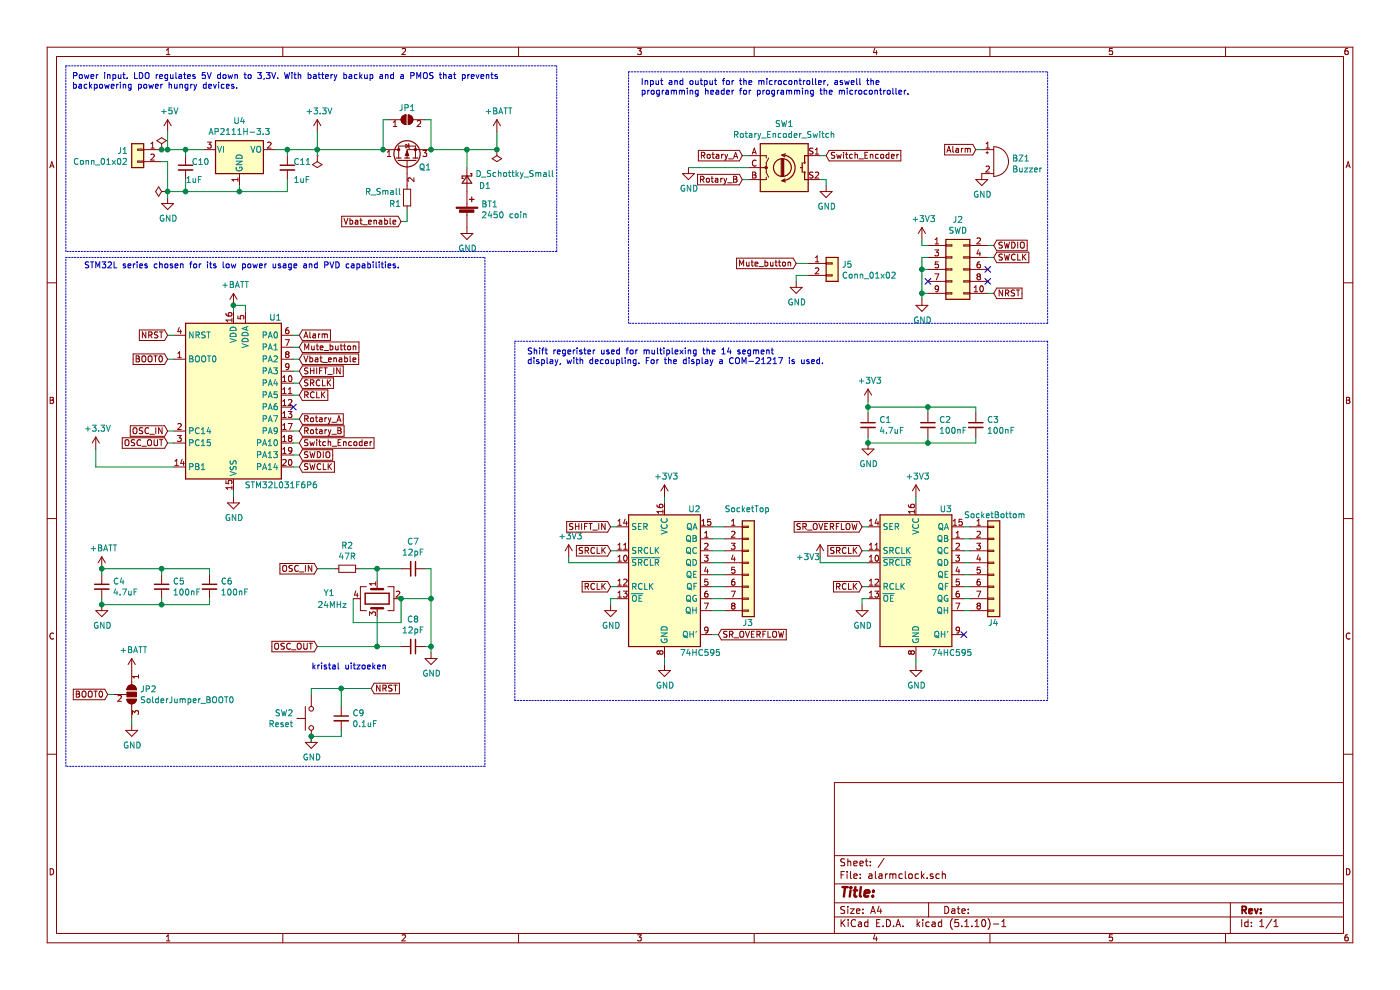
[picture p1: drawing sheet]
EESchema Schematic File Version 4
EELAYER 30 0
EELAYER END
$Descr A4 11693 8268
encoding utf-8
Sheet 1 1
Title ""
Date ""
Rev ""
Comp ""
Comment1 ""
Comment2 ""
Comment3 ""
Comment4 ""
$EndDescr
Text Notes 5350 800  0    50   ~ 0
Input and output for the microcontroller, aswell the \nprogramming header for programming the microcontroller.\n
Wire Notes Line
	5250 2700 5250 600 
Wire Notes Line
	8750 2700 5250 2700
Wire Notes Line
	8750 600  8750 2700
Wire Notes Line
	5250 600  8750 600 
Wire Notes Line
	550  2150 4050 2150
Wire Notes Line
	550  6400 550  2150
Wire Notes Line
	4050 6400 550  6400
Wire Notes Line
	4050 2150 4050 6400
Connection ~ 850  4750
$Comp
L power:+BATT #PWR0105
U 1 1
P 1100 5600
F 0 "#PWR0105" H 1100 5450 50  0001 C CNN
F 1 "+BATT" H 1115 5773 50  0000 C CNN
F 2 "" H 1100 5600 50  0001 C CNN
F 3 "" H 1100 5600 50  0001 C CNN
	1    1100 5600
	1    0    0    -1  
$EndComp
$Comp
L power:+BATT #PWR0104
U 1 1
P 850 4750
F 0 "#PWR0104" H 850 4600 50  0001 C CNN
F 1 "+BATT" H 865 4923 50  0000 C CNN
F 2 "" H 850 4750 50  0001 C CNN
F 3 "" H 850 4750 50  0001 C CNN
	1    850  4750
	1    0    0    -1  
$EndComp
Wire Wire Line
	1100 6000 1100 6050
$Comp
L power:GND #PWR027
U 1 1
P 1100 6050
F 0 "#PWR027" H 1100 5800 50  0001 C CNN
F 1 "GND" H 1105 5877 50  0000 C CNN
F 2 "" H 1100 6050 50  0001 C CNN
F 3 "" H 1100 6050 50  0001 C CNN
	1    1100 6050
	1    0    0    -1  
$EndComp
Wire Wire Line
	900  5800 950  5800
Text GLabel 900  5800 0    50   Input ~ 0
BOOT0
$Comp
L Jumper:SolderJumper_3_Open JP2
U 1 1
P 1100 5800
F 0 "JP2" V 1054 5868 50  0000 L CNN
F 1 "SolderJumper_BOOT0" V 1145 5868 50  0000 L CNN
F 2 "" H 1100 5800 50  0001 C CNN
F 3 "~" H 1100 5800 50  0001 C CNN
	1    1100 5800
	0    1    1    0   
$EndComp
Wire Wire Line
	2650 4750 2800 4750
Text GLabel 2650 5400 0    50   Input ~ 0
OSC_OUT
Text GLabel 2650 4750 0    50   Input ~ 0
OSC_IN
Text Notes 2600 5600 0    50   ~ 0
kristal uitzoeken\n
Wire Wire Line
	2850 6100 2850 6150
Text GLabel 3100 5750 2    50   Input ~ 0
NRST
$Comp
L Device:R_Small R2
U 1 1
P 2900 4750
F 0 "R2" V 2704 4750 50  0000 C CNN
F 1 "47R" V 2795 4750 50  0000 C CNN
F 2 "Resistor_SMD:R_1206_3216Metric" H 2900 4750 50  0001 C CNN
F 3 "~" H 2900 4750 50  0001 C CNN
	1    2900 4750
	0    1    1    0   
$EndComp
$Comp
L Device:C_Small C7
U 1 1
P 3450 4750
F 0 "C7" V 3221 4750 50  0000 C CNN
F 1 "12pF" V 3312 4750 50  0000 C CNN
F 2 "Capacitor_SMD:C_1206_3216Metric" H 3450 4750 50  0001 C CNN
F 3 "~" H 3450 4750 50  0001 C CNN
	1    3450 4750
	0    1    1    0   
$EndComp
$Comp
L Device:Crystal_GND24 Y1
U 1 1
P 3150 5000
F 0 "Y1" V 3100 4550 50  0000 L CNN
F 1 "24MHz" V 3200 4500 50  0000 L CNN
F 2 "" H 3150 5000 50  0001 C CNN
F 3 "~" H 3150 5000 50  0001 C CNN
	1    3150 5000
	0    1    1    0   
$EndComp
$Comp
L Device:C_Small C8
U 1 1
P 3450 5400
F 0 "C8" V 3221 5400 50  0000 C CNN
F 1 "12pF" V 3312 5400 50  0000 C CNN
F 2 "Capacitor_SMD:C_1206_3216Metric" H 3450 5400 50  0001 C CNN
F 3 "~" H 3450 5400 50  0001 C CNN
	1    3450 5400
	0    1    1    0   
$EndComp
Wire Wire Line
	3000 4750 3150 4750
Wire Wire Line
	3150 4850 3150 4750
Connection ~ 3150 4750
Wire Wire Line
	3150 4750 3350 4750
Wire Wire Line
	3350 5400 3150 5400
Wire Wire Line
	3150 5150 3150 5400
Connection ~ 3150 5400
Wire Wire Line
	3150 5400 2650 5400
Wire Wire Line
	3550 4750 3600 4750
Wire Wire Line
	3600 5400 3550 5400
$Comp
L power:GND #PWR026
U 1 1
P 3600 5450
F 0 "#PWR026" H 3600 5200 50  0001 C CNN
F 1 "GND" H 3605 5277 50  0000 C CNN
F 2 "" H 3600 5450 50  0001 C CNN
F 3 "" H 3600 5450 50  0001 C CNN
	1    3600 5450
	1    0    0    -1  
$EndComp
Wire Wire Line
	3600 5450 3600 5400
Connection ~ 3600 5400
Wire Wire Line
	3600 4750 3600 5000
Wire Wire Line
	2950 5000 2950 5200
Wire Wire Line
	2950 5200 3350 5200
Wire Wire Line
	3350 5200 3350 5000
Wire Wire Line
	3350 5000 3600 5000
Connection ~ 3350 5000
Connection ~ 3600 5000
Wire Wire Line
	3600 5000 3600 5400
$Comp
L Device:C_Small C5
U 1 1
P 1350 4900
F 0 "C5" H 1442 4946 50  0000 L CNN
F 1 "100nF" H 1442 4855 50  0000 L CNN
F 2 "Capacitor_SMD:C_1206_3216Metric" H 1350 4900 50  0001 C CNN
F 3 "~" H 1350 4900 50  0001 C CNN
	1    1350 4900
	1    0    0    -1  
$EndComp
$Comp
L Device:C_Small C6
U 1 1
P 1750 4900
F 0 "C6" H 1842 4946 50  0000 L CNN
F 1 "100nF" H 1842 4855 50  0000 L CNN
F 2 "Capacitor_SMD:C_1206_3216Metric" H 1750 4900 50  0001 C CNN
F 3 "~" H 1750 4900 50  0001 C CNN
	1    1750 4900
	1    0    0    -1  
$EndComp
Wire Wire Line
	1750 4800 1750 4750
Wire Wire Line
	1350 4800 1350 4750
Connection ~ 1350 4750
Wire Wire Line
	1750 5000 1750 5050
Wire Wire Line
	1350 5000 1350 5050
Connection ~ 1350 5050
Wire Wire Line
	1350 5050 1750 5050
Wire Wire Line
	1350 4750 1750 4750
Wire Wire Line
	850  5000 850  5050
Wire Wire Line
	850  5050 1350 5050
Wire Wire Line
	850  4800 850  4750
Wire Wire Line
	850  4750 1350 4750
$Comp
L Device:C_Small C4
U 1 1
P 850 4900
F 0 "C4" H 942 4946 50  0000 L CNN
F 1 "4.7uF" H 942 4855 50  0000 L CNN
F 2 "Capacitor_SMD:C_1206_3216Metric" H 850 4900 50  0001 C CNN
F 3 "~" H 850 4900 50  0001 C CNN
	1    850  4900
	1    0    0    -1  
$EndComp
Wire Wire Line
	2850 5900 2850 5750
$Comp
L Device:C_Small C9
U 1 1
P 2850 6000
F 0 "C9" H 2942 6046 50  0000 L CNN
F 1 "0.1uF" H 2942 5955 50  0000 L CNN
F 2 "Capacitor_SMD:C_1206_3216Metric" H 2850 6000 50  0001 C CNN
F 3 "~" H 2850 6000 50  0001 C CNN
	1    2850 6000
	1    0    0    -1  
$EndComp
Wire Wire Line
	2600 5750 2600 5800
$Comp
L Switch:SW_Push SW2
U 1 1
P 2600 6000
F 0 "SW2" V 2554 6148 50  0000 L CNN
F 1 "Reset" V 2645 6148 50  0000 L CNN
F 2 "Connector_PinHeader_2.54mm:PinHeader_1x02_P2.54mm_Vertical" H 2600 6200 50  0001 C CNN
F 3 "~" H 2600 6200 50  0001 C CNN
	1    2600 6000
	0    -1   1    0   
$EndComp
Wire Wire Line
	2600 5750 2850 5750
Connection ~ 2850 5750
Wire Wire Line
	2850 5750 3100 5750
Connection ~ 850  5050
$Comp
L power:GND #PWR020
U 1 1
P 850 5050
F 0 "#PWR020" H 850 4800 50  0001 C CNN
F 1 "GND" H 855 4877 50  0000 C CNN
F 2 "" H 850 5050 50  0001 C CNN
F 3 "" H 850 5050 50  0001 C CNN
	1    850  5050
	1    0    0    -1  
$EndComp
Connection ~ 2600 6150
Wire Wire Line
	2850 6150 2600 6150
$Comp
L power:GND #PWR028
U 1 1
P 2600 6150
F 0 "#PWR028" H 2600 5900 50  0001 C CNN
F 1 "GND" H 2605 5977 50  0000 C CNN
F 2 "" H 2600 6150 50  0001 C CNN
F 3 "" H 2600 6150 50  0001 C CNN
	1    2600 6150
	1    0    0    -1  
$EndComp
Wire Wire Line
	2600 6200 2600 6150
Text Notes 700  2250 0    50   ~ 0
STM32L series chosen for its low power usage and PVD capabilities.\n
Wire Notes Line
	4300 2850 8750 2850
Wire Notes Line
	4300 5850 4300 2850
Wire Notes Line
	8750 5850 4300 5850
Wire Notes Line
	8750 2850 8750 5850
Text Notes 4400 3050 0    50   ~ 0
Shift regerister used for multiplexing the 14 segment\ndisplay, with decoupling. For the display a COM-21217 is used.
Text Notes 600  750  0    50   ~ 0
Power input. LDO regulates 5V down to 3,3V. With battery backup and a PMOS that prevents \nbackpowering power hungry devices.\n
Wire Notes Line
	550  2100 550  550 
Wire Notes Line
	4650 2100 550  2100
Wire Notes Line
	4650 550  4650 2100
Wire Notes Line
	550  550  4650 550 
$Comp
L power:+3V3 #PWR0107
U 1 1
P 4750 4650
F 0 "#PWR0107" H 4750 4500 50  0001 C CNN
F 1 "+3V3" H 4765 4823 50  0000 C CNN
F 2 "" H 4750 4650 50  0001 C CNN
F 3 "" H 4750 4650 50  0001 C CNN
	1    4750 4650
	1    0    0    -1  
$EndComp
$Comp
L power:GND #PWR0106
U 1 1
P 5750 1400
F 0 "#PWR0106" H 5750 1150 50  0001 C CNN
F 1 "GND" H 5755 1227 50  0000 C CNN
F 2 "" H 5750 1400 50  0001 C CNN
F 3 "" H 5750 1400 50  0001 C CNN
	1    5750 1400
	1    0    0    -1  
$EndComp
Connection ~ 1950 2550
$Comp
L MCU_ST_STM32L0:STM32L031F6Px U1
U 1 1
P 1950 3300
F 0 "U1" H 2300 3950 50  0000 C CNN
F 1 "STM32L031F6P6" H 2350 2550 50  0000 C CNN
F 2 "Package_SO:TSSOP-20_4.4x6.5mm_P0.65mm" H 1550 2600 50  0001 R CNN
F 3 "http://www.st.com/st-web-ui/static/active/en/resource/technical/document/datasheet/DM00140359.pdf" H 1950 3300 50  0001 C CNN
	1    1950 3300
	1    0    0    -1  
$EndComp
$Comp
L power:+BATT #PWR0103
U 1 1
P 1950 2550
F 0 "#PWR0103" H 1950 2400 50  0001 C CNN
F 1 "+BATT" H 1965 2723 50  0000 C CNN
F 2 "" H 1950 2550 50  0001 C CNN
F 3 "" H 1950 2550 50  0001 C CNN
	1    1950 2550
	1    0    0    -1  
$EndComp
$Comp
L power:+BATT #PWR0102
U 1 1
P 4150 1100
F 0 "#PWR0102" H 4150 950 50  0001 C CNN
F 1 "+BATT" H 4165 1273 50  0000 C CNN
F 2 "" H 4150 1100 50  0001 C CNN
F 3 "" H 4150 1100 50  0001 C CNN
	1    4150 1100
	1    0    0    -1  
$EndComp
Connection ~ 1350 1250
Wire Wire Line
	6850 4650 6850 4700
$Comp
L power:+3V3 #PWR0101
U 1 1
P 6850 4650
F 0 "#PWR0101" H 6850 4500 50  0001 C CNN
F 1 "+3V3" H 6750 4650 50  0000 C CNN
F 2 "" H 6850 4650 50  0001 C CNN
F 3 "" H 6850 4650 50  0001 C CNN
	1    6850 4650
	1    0    0    -1  
$EndComp
Wire Wire Line
	7200 4400 7250 4400
Text GLabel 7200 4400 0    50   Input ~ 0
SR_OVERFLOW
Wire Wire Line
	6000 5300 5950 5300
Text GLabel 6000 5300 2    50   Input ~ 0
SR_OVERFLOW
Wire Wire Line
	1550 1250 1700 1250
Wire Wire Line
	1550 1600 2000 1600
Wire Wire Line
	2000 1600 2400 1600
Wire Wire Line
	2400 1250 2650 1250
Connection ~ 2400 1250
Wire Wire Line
	2300 1250 2400 1250
Connection ~ 2000 1600
Wire Wire Line
	2000 1550 2000 1600
Wire Wire Line
	2400 1500 2400 1600
$Comp
L Device:C_Small C11
U 1 1
P 2400 1400
F 0 "C11" H 2450 1450 50  0000 L CNN
F 1 "1uF" H 2450 1300 50  0000 L CNN
F 2 "Capacitor_SMD:C_1206_3216Metric" H 2400 1400 50  0001 C CNN
F 3 "~" H 2400 1400 50  0001 C CNN
	1    2400 1400
	1    0    0    -1  
$EndComp
Wire Wire Line
	2400 1300 2400 1250
Wire Wire Line
	2650 1250 3200 1250
Wire Wire Line
	2650 1100 2650 1250
Connection ~ 2650 1250
Connection ~ 4150 1250
$Comp
L power:PWR_FLAG #FLG03
U 1 1
P 4150 1250
F 0 "#FLG03" H 4150 1325 50  0001 C CNN
F 1 "PWR_FLAG" H 4150 1423 50  0001 C CNN
F 2 "" H 4150 1250 50  0001 C CNN
F 3 "~" H 4150 1250 50  0001 C CNN
	1    4150 1250
	1    0    0    1   
$EndComp
Wire Wire Line
	3600 1250 3900 1250
Wire Wire Line
	3900 1250 4150 1250
Connection ~ 3900 1250
Wire Wire Line
	3900 1400 3900 1250
Wire Wire Line
	1400 1100 1400 1250
Connection ~ 3200 1250
Connection ~ 1550 1250
Wire Wire Line
	1400 1250 1550 1250
Wire Wire Line
	1550 1600 1400 1600
Connection ~ 1550 1600
Wire Wire Line
	1550 1500 1550 1600
$Comp
L Device:C_Small C10
U 1 1
P 1550 1400
F 0 "C10" H 1600 1450 50  0000 L CNN
F 1 "1uF" H 1550 1300 50  0000 L CNN
F 2 "Capacitor_SMD:C_1206_3216Metric" H 1550 1400 50  0001 C CNN
F 3 "~" H 1550 1400 50  0001 C CNN
	1    1550 1400
	1    0    0    -1  
$EndComp
Wire Wire Line
	1550 1300 1550 1250
$Comp
L power:PWR_FLAG #FLG02
U 1 1
P 1350 1250
F 0 "#FLG02" H 1350 1325 50  0001 C CNN
F 1 "PWR_FLAG" H 1350 1423 50  0001 C CNN
F 2 "" H 1350 1250 50  0001 C CNN
F 3 "~" H 1350 1250 50  0001 C CNN
	1    1350 1250
	-1   0    0    -1  
$EndComp
$Comp
L Regulator_Linear:NCP1117-3.3_SOT223 U4
U 1 1
P 2000 1250
F 0 "U4" H 2000 1492 50  0000 C CNN
F 1 "AP2111H-3.3" H 2000 1401 50  0000 C CNN
F 2 "Package_TO_SOT_SMD:SOT-223-3_TabPin2" H 2000 1450 50  0001 C CNN
F 3 "http://www.onsemi.com/pub_link/Collateral/NCP1117-D.PDF" H 2100 1000 50  0001 C CNN
	1    2000 1250
	1    0    0    -1  
$EndComp
$Comp
L power:PWR_FLAG #FLG04
U 1 1
P 1400 1600
F 0 "#FLG04" H 1400 1675 50  0001 C CNN
F 1 "PWR_FLAG" H 1400 1773 50  0001 C CNN
F 2 "" H 1400 1600 50  0001 C CNN
F 3 "~" H 1400 1600 50  0001 C CNN
	1    1400 1600
	0    -1   -1   0   
$EndComp
Connection ~ 1400 1250
$Comp
L power:+5V #PWR030
U 1 1
P 1400 1100
F 0 "#PWR030" H 1400 950 50  0001 C CNN
F 1 "+5V" H 1415 1273 50  0000 C CNN
F 2 "" H 1400 1100 50  0001 C CNN
F 3 "" H 1400 1100 50  0001 C CNN
	1    1400 1100
	1    0    0    -1  
$EndComp
Connection ~ 1400 1600
Wire Wire Line
	1400 1600 1400 1350
Wire Wire Line
	2650 1300 2650 1250
Wire Wire Line
	1350 1250 1400 1250
$Comp
L Connector_Generic:Conn_01x02 J5
U 1 1
P 6950 2200
F 0 "J5" H 7030 2192 50  0000 L CNN
F 1 "Conn_01x02" H 7030 2101 50  0000 L CNN
F 2 "" H 6950 2200 50  0001 C CNN
F 3 "~" H 6950 2200 50  0001 C CNN
	1    6950 2200
	1    0    0    -1  
$EndComp
Wire Wire Line
	800  3900 1450 3900
Wire Wire Line
	800  3750 800  3900
$Comp
L power:+3.3V #PWR011
U 1 1
P 800 3750
F 0 "#PWR011" H 800 3600 50  0001 C CNN
F 1 "+3.3V" H 815 3923 50  0000 C CNN
F 2 "" H 800 3750 50  0001 C CNN
F 3 "" H 800 3750 50  0001 C CNN
	1    800  3750
	1    0    0    -1  
$EndComp
Wire Wire Line
	1400 1600 1400 1650
Wire Wire Line
	1350 1350 1400 1350
NoConn ~ 2450 3400
Connection ~ 3600 1250
Text GLabel 6650 2200 0    50   Input ~ 0
Mute_button
$Comp
L power:+3V3 #PWR010
U 1 1
P 7700 2000
F 0 "#PWR010" H 7700 1850 50  0001 C CNN
F 1 "+3V3" H 7715 2173 50  0000 C CNN
F 2 "" H 7700 2000 50  0001 C CNN
F 3 "" H 7700 2000 50  0001 C CNN
	1    7700 2000
	1    0    0    -1  
$EndComp
Wire Wire Line
	7700 2000 7700 2050
Wire Wire Line
	7700 2050 7750 2050
$Comp
L power:GND #PWR013
U 1 1
P 7700 2500
F 0 "#PWR013" H 7700 2250 50  0001 C CNN
F 1 "GND" H 7705 2327 50  0000 C CNN
F 2 "" H 7700 2500 50  0001 C CNN
F 3 "" H 7700 2500 50  0001 C CNN
	1    7700 2500
	1    0    0    -1  
$EndComp
Wire Wire Line
	7700 2500 7700 2450
Wire Wire Line
	7700 2150 7750 2150
Wire Wire Line
	7750 2250 7700 2250
Connection ~ 7700 2250
Wire Wire Line
	7700 2250 7700 2150
Wire Wire Line
	7750 2450 7700 2450
Connection ~ 7700 2450
Wire Wire Line
	7700 2450 7700 2250
$Comp
L Connector_Generic:Conn_02x05_Odd_Even J2
U 1 1
P 7950 2250
F 0 "J2" H 8000 2667 50  0000 C CNN
F 1 "SWD" H 8000 2576 50  0000 C CNN
F 2 "Connector_PinHeader_1.00mm:PinHeader_2x05_P1.00mm_Vertical" H 7950 2250 50  0001 C CNN
F 3 "~" H 7950 2250 50  0001 C CNN
	1    7950 2250
	1    0    0    -1  
$EndComp
NoConn ~ 7750 2350
Text GLabel 8300 2450 2    50   Input ~ 0
NRST
NoConn ~ 8250 2250
Wire Wire Line
	8250 2150 8300 2150
Text GLabel 8300 2150 2    50   Input ~ 0
SWCLK
Wire Wire Line
	8250 2450 8300 2450
NoConn ~ 8250 2350
Wire Wire Line
	8250 2050 8300 2050
Text GLabel 8300 2050 2    50   Input ~ 0
SWDIO
Connection ~ 7250 3400
Wire Wire Line
	7250 3350 7250 3400
$Comp
L power:+3V3 #PWR09
U 1 1
P 7250 3350
F 0 "#PWR09" H 7250 3200 50  0001 C CNN
F 1 "+3V3" H 7265 3523 50  0000 C CNN
F 2 "" H 7250 3350 50  0001 C CNN
F 3 "" H 7250 3350 50  0001 C CNN
	1    7250 3350
	1    0    0    -1  
$EndComp
$Comp
L Device:C_Small C2
U 1 1
P 7750 3550
F 0 "C2" H 7842 3596 50  0000 L CNN
F 1 "100nF" H 7842 3505 50  0000 L CNN
F 2 "Capacitor_SMD:C_1206_3216Metric" H 7750 3550 50  0001 C CNN
F 3 "~" H 7750 3550 50  0001 C CNN
	1    7750 3550
	1    0    0    -1  
$EndComp
$Comp
L Device:C_Small C3
U 1 1
P 8150 3550
F 0 "C3" H 8242 3596 50  0000 L CNN
F 1 "100nF" H 8242 3505 50  0000 L CNN
F 2 "Capacitor_SMD:C_1206_3216Metric" H 8150 3550 50  0001 C CNN
F 3 "~" H 8150 3550 50  0001 C CNN
	1    8150 3550
	1    0    0    -1  
$EndComp
Wire Wire Line
	8150 3450 8150 3400
Wire Wire Line
	7750 3450 7750 3400
Connection ~ 7750 3400
Wire Wire Line
	8150 3650 8150 3700
Wire Wire Line
	7750 3650 7750 3700
Connection ~ 7750 3700
Wire Wire Line
	7750 3700 8150 3700
Wire Wire Line
	7750 3400 8150 3400
Wire Wire Line
	7250 3650 7250 3700
Wire Wire Line
	7250 3700 7750 3700
Wire Wire Line
	7250 3450 7250 3400
Wire Wire Line
	7250 3400 7750 3400
$Comp
L Device:C_Small C1
U 1 1
P 7250 3550
F 0 "C1" H 7342 3596 50  0000 L CNN
F 1 "4.7uF" H 7342 3505 50  0000 L CNN
F 2 "Capacitor_SMD:C_1206_3216Metric" H 7250 3550 50  0001 C CNN
F 3 "~" H 7250 3550 50  0001 C CNN
	1    7250 3550
	1    0    0    -1  
$EndComp
Connection ~ 7250 3700
$Comp
L power:GND #PWR012
U 1 1
P 7250 3700
F 0 "#PWR012" H 7250 3450 50  0001 C CNN
F 1 "GND" H 7255 3527 50  0000 C CNN
F 2 "" H 7250 3700 50  0001 C CNN
F 3 "" H 7250 3700 50  0001 C CNN
	1    7250 3700
	1    0    0    -1  
$EndComp
Wire Wire Line
	3550 1000 3600 1000
Wire Wire Line
	3250 1000 3200 1000
$Comp
L Jumper:SolderJumper_2_Open JP1
U 1 1
P 3400 1000
F 0 "JP1" H 3400 1100 50  0000 C CNN
F 1 "SolderJumper_2_Open" H 3400 1114 50  0001 C CNN
F 2 "" H 3400 1000 50  0001 C CNN
F 3 "~" H 3400 1000 50  0001 C CNN
	1    3400 1000
	1    0    0    -1  
$EndComp
Wire Wire Line
	3200 1000 3200 1250
Wire Wire Line
	3600 1000 3600 1250
Wire Wire Line
	1400 3000 1450 3000
Wire Wire Line
	1400 2800 1450 2800
Wire Wire Line
	2450 3800 2500 3800
Wire Wire Line
	2450 3900 2500 3900
Wire Wire Line
	1400 3600 1450 3600
Wire Wire Line
	1400 3700 1450 3700
Wire Wire Line
	1950 2550 1950 2600
Wire Wire Line
	2050 2600 2050 2550
Wire Wire Line
	1950 4150 1950 4100
$Comp
L power:+3V3 #PWR015
U 1 1
P 5550 4150
F 0 "#PWR015" H 5550 4000 50  0001 C CNN
F 1 "+3V3" H 5565 4323 50  0000 C CNN
F 2 "" H 5550 4150 50  0001 C CNN
F 3 "" H 5550 4150 50  0001 C CNN
	1    5550 4150
	1    0    0    -1  
$EndComp
$Comp
L power:+3V3 #PWR016
U 1 1
P 7650 4150
F 0 "#PWR016" H 7650 4000 50  0001 C CNN
F 1 "+3V3" H 7665 4323 50  0000 C CNN
F 2 "" H 7650 4150 50  0001 C CNN
F 3 "" H 7650 4150 50  0001 C CNN
	1    7650 4150
	1    0    0    -1  
$EndComp
Text GLabel 1400 3000 0    50   Input ~ 0
BOOT0
$Comp
L power:GND #PWR014
U 1 1
P 1950 4150
F 0 "#PWR014" H 1950 3900 50  0001 C CNN
F 1 "GND" H 1955 3977 50  0000 C CNN
F 2 "" H 1950 4150 50  0001 C CNN
F 3 "" H 1950 4150 50  0001 C CNN
	1    1950 4150
	1    0    0    -1  
$EndComp
$Comp
L power:GND #PWR023
U 1 1
P 5550 5550
F 0 "#PWR023" H 5550 5300 50  0001 C CNN
F 1 "GND" H 5555 5377 50  0000 C CNN
F 2 "" H 5550 5550 50  0001 C CNN
F 3 "" H 5550 5550 50  0001 C CNN
	1    5550 5550
	1    0    0    -1  
$EndComp
Wire Wire Line
	5550 5550 5550 5500
Wire Wire Line
	1950 2550 2050 2550
Text GLabel 1400 3700 0    50   Input ~ 0
OSC_OUT
Text GLabel 1400 3600 0    50   Input ~ 0
OSC_IN
Text GLabel 1400 2800 0    50   Input ~ 0
NRST
Wire Wire Line
	2450 3300 2500 3300
Wire Wire Line
	2500 3200 2450 3200
Wire Wire Line
	2450 3100 2500 3100
Text GLabel 2500 3200 2    50   Input ~ 0
SRCLK
Text GLabel 2500 3100 2    50   Input ~ 0
SHIFT_IN
Text GLabel 2500 3300 2    50   Input ~ 0
RCLK
Wire Wire Line
	4750 4650 4750 4700
Wire Wire Line
	4750 4700 5150 4700
Text GLabel 5100 4600 0    50   Input ~ 0
SRCLK
Wire Wire Line
	5100 4600 5150 4600
Wire Wire Line
	5950 5100 6050 5100
Wire Wire Line
	5950 5000 6050 5000
Wire Wire Line
	5950 4900 6050 4900
Wire Wire Line
	5950 4800 6050 4800
Wire Wire Line
	5950 4700 6050 4700
Wire Wire Line
	5950 4600 6050 4600
Wire Wire Line
	5950 4500 6050 4500
Wire Wire Line
	5950 4400 6050 4400
Wire Wire Line
	8050 5100 8100 5100
Wire Wire Line
	8050 5000 8100 5000
Wire Wire Line
	8050 4900 8100 4900
Wire Wire Line
	8050 4800 8100 4800
Wire Wire Line
	8050 4700 8100 4700
Wire Wire Line
	8050 4600 8100 4600
Wire Wire Line
	8050 4500 8100 4500
Wire Wire Line
	8050 4400 8100 4400
Wire Wire Line
	5100 4400 5150 4400
Text GLabel 5100 4400 0    50   Input ~ 0
SHIFT_IN
NoConn ~ 8050 5300
$Comp
L 74xx:74HC595 U3
U 1 1
P 7650 4800
F 0 "U3" H 7900 5350 50  0000 C CNN
F 1 "74HC595" H 7950 4150 50  0000 C CNN
F 2 "" H 7650 4800 50  0001 C CNN
F 3 "http://www.ti.com/lit/ds/symlink/sn74hc595.pdf" H 7650 4800 50  0001 C CNN
	1    7650 4800
	1    0    0    -1  
$EndComp
$Comp
L power:GND #PWR024
U 1 1
P 7650 5550
F 0 "#PWR024" H 7650 5300 50  0001 C CNN
F 1 "GND" H 7655 5377 50  0000 C CNN
F 2 "" H 7650 5550 50  0001 C CNN
F 3 "" H 7650 5550 50  0001 C CNN
	1    7650 5550
	1    0    0    -1  
$EndComp
Wire Wire Line
	7650 5550 7650 5500
Wire Wire Line
	7650 4150 7650 4200
$Comp
L power:GND #PWR022
U 1 1
P 7200 5050
F 0 "#PWR022" H 7200 4800 50  0001 C CNN
F 1 "GND" H 7205 4877 50  0000 C CNN
F 2 "" H 7200 5050 50  0001 C CNN
F 3 "" H 7200 5050 50  0001 C CNN
	1    7200 5050
	1    0    0    -1  
$EndComp
Wire Wire Line
	7200 5050 7200 5000
Wire Wire Line
	7250 5000 7200 5000
Wire Wire Line
	6850 4700 7250 4700
Text GLabel 7200 4600 0    50   Input ~ 0
SRCLK
Wire Wire Line
	7200 4600 7250 4600
Text GLabel 7200 4900 0    50   Input ~ 0
RCLK
Wire Wire Line
	7200 4900 7250 4900
Wire Wire Line
	5100 4900 5150 4900
Text GLabel 5100 4900 0    50   Input ~ 0
RCLK
Wire Wire Line
	5150 5000 5100 5000
Wire Wire Line
	5100 5050 5100 5000
$Comp
L power:GND #PWR021
U 1 1
P 5100 5050
F 0 "#PWR021" H 5100 4800 50  0001 C CNN
F 1 "GND" H 5105 4877 50  0000 C CNN
F 2 "" H 5100 5050 50  0001 C CNN
F 3 "" H 5100 5050 50  0001 C CNN
	1    5100 5050
	1    0    0    -1  
$EndComp
Wire Wire Line
	5550 4150 5550 4200
$Comp
L 74xx:74HC595 U2
U 1 1
P 5550 4800
F 0 "U2" H 5800 5350 50  0000 C CNN
F 1 "74HC595" H 5850 4150 50  0000 C CNN
F 2 "" H 5550 4800 50  0001 C CNN
F 3 "http://www.ti.com/lit/ds/symlink/sn74hc595.pdf" H 5550 4800 50  0001 C CNN
	1    5550 4800
	1    0    0    -1  
$EndComp
$Comp
L Connector_Generic:Conn_01x02 J1
U 1 1
P 1150 1250
F 0 "J1" H 1230 1242 50  0000 L CNN
F 1 "Conn_01x02" H 1230 1151 50  0000 L CNN
F 2 "" H 1150 1250 50  0001 C CNN
F 3 "~" H 1150 1250 50  0001 C CNN
	1    1150 1250
	-1   0    0    -1  
$EndComp
$Comp
L power:PWR_FLAG #FLG01
U 1 1
P 2650 1300
F 0 "#FLG01" H 2650 1375 50  0001 C CNN
F 1 "PWR_FLAG" H 2650 1473 50  0001 C CNN
F 2 "" H 2650 1300 50  0001 C CNN
F 3 "~" H 2650 1300 50  0001 C CNN
	1    2650 1300
	1    0    0    1   
$EndComp
$Comp
L power:GND #PWR06
U 1 1
P 1400 1650
F 0 "#PWR06" H 1400 1400 50  0001 C CNN
F 1 "GND" H 1405 1477 50  0000 C CNN
F 2 "" H 1400 1650 50  0001 C CNN
F 3 "" H 1400 1650 50  0001 C CNN
	1    1400 1650
	1    0    0    -1  
$EndComp
$Comp
L power:+3.3V #PWR03
U 1 1
P 2650 1100
F 0 "#PWR03" H 2650 950 50  0001 C CNN
F 1 "+3.3V" H 2665 1273 50  0000 C CNN
F 2 "" H 2650 1100 50  0001 C CNN
F 3 "" H 2650 1100 50  0001 C CNN
	1    2650 1100
	1    0    0    -1  
$EndComp
Wire Wire Line
	3400 1850 3350 1850
Wire Wire Line
	3400 1750 3400 1850
Wire Wire Line
	4150 1250 4150 1100
$Comp
L Device:Q_PMOS_DGS Q1
U 1 1
P 3400 1350
F 0 "Q1" V 3350 1200 50  0000 C CNN
F 1 "Backpower" V 3300 1550 50  0001 C CNN
F 2 "" H 3600 1450 50  0001 C CNN
F 3 "~" H 3400 1350 50  0001 C CNN
	1    3400 1350
	0    -1   -1   0   
$EndComp
$Comp
L Device:D_Schottky_Small D1
U 1 1
P 3900 1500
F 0 "D1" V 3950 1650 50  0000 C CNN
F 1 "D_Schottky_Small" V 3850 1900 50  0000 C CNN
F 2 "" V 3900 1500 50  0001 C CNN
F 3 "~" V 3900 1500 50  0001 C CNN
	1    3900 1500
	0    1    1    0   
$EndComp
$Comp
L Device:R_Small R1
U 1 1
P 3400 1650
F 0 "R1" H 3300 1600 50  0000 C CNN
F 1 "R_Small" H 3200 1700 50  0000 C CNN
F 2 "" H 3400 1650 50  0001 C CNN
F 3 "~" H 3400 1650 50  0001 C CNN
	1    3400 1650
	1    0    0    -1  
$EndComp
$Comp
L power:GND #PWR08
U 1 1
P 3900 1900
F 0 "#PWR08" H 3900 1650 50  0001 C CNN
F 1 "GND" H 3905 1727 50  0000 C CNN
F 2 "" H 3900 1900 50  0001 C CNN
F 3 "" H 3900 1900 50  0001 C CNN
	1    3900 1900
	1    0    0    -1  
$EndComp
Text GLabel 2500 3900 2    50   Input ~ 0
SWCLK
Text GLabel 2500 3800 2    50   Input ~ 0
SWDIO
Wire Wire Line
	2500 2800 2450 2800
Text GLabel 8150 1250 0    50   Input ~ 0
Alarm
Wire Wire Line
	8150 1250 8200 1250
$Comp
L power:GND #PWR05
U 1 1
P 8200 1450
F 0 "#PWR05" H 8200 1200 50  0001 C CNN
F 1 "GND" H 8205 1277 50  0000 C CNN
F 2 "" H 8200 1450 50  0001 C CNN
F 3 "" H 8200 1450 50  0001 C CNN
	1    8200 1450
	1    0    0    -1  
$EndComp
$Comp
L Device:Buzzer BZ1
U 1 1
P 8300 1350
F 0 "BZ1" H 8452 1379 50  0000 L CNN
F 1 "Buzzer" H 8452 1288 50  0000 L CNN
F 2 "Connector_PinHeader_2.54mm:PinHeader_1x02_P2.54mm_Vertical" V 8275 1450 50  0001 C CNN
F 3 "~" V 8275 1450 50  0001 C CNN
	1    8300 1350
	1    0    0    -1  
$EndComp
$Comp
L power:GND #PWR029
U 1 1
P 6650 2350
F 0 "#PWR029" H 6650 2100 50  0001 C CNN
F 1 "GND" H 6655 2177 50  0000 C CNN
F 2 "" H 6650 2350 50  0001 C CNN
F 3 "" H 6650 2350 50  0001 C CNN
	1    6650 2350
	1    0    0    -1  
$EndComp
Wire Wire Line
	6650 2350 6650 2300
Wire Wire Line
	6650 2300 6750 2300
Wire Wire Line
	6650 2200 6750 2200
Wire Wire Line
	2500 2900 2450 2900
$Comp
L Device:Rotary_Encoder_Switch SW1
U 1 1
P 6550 1400
F 0 "SW1" H 6550 1767 50  0000 C CNN
F 1 "Rotary_Encoder_Switch" H 6550 1676 50  0000 C CNN
F 2 "Connector_PinHeader_2.54mm:PinHeader_1x05_P2.54mm_Vertical" H 6400 1560 50  0001 C CNN
F 3 "~" H 6550 1660 50  0001 C CNN
	1    6550 1400
	1    0    0    -1  
$EndComp
$Comp
L power:GND #PWR07
U 1 1
P 6900 1550
F 0 "#PWR07" H 6900 1300 50  0001 C CNN
F 1 "GND" H 6905 1377 50  0000 C CNN
F 2 "" H 6900 1550 50  0001 C CNN
F 3 "" H 6900 1550 50  0001 C CNN
	1    6900 1550
	1    0    0    -1  
$EndComp
Wire Wire Line
	6850 1500 6900 1500
Wire Wire Line
	6900 1500 6900 1550
Wire Wire Line
	6900 1300 6850 1300
Text GLabel 6200 1300 0    50   Input ~ 0
Rotary_A
Text GLabel 6200 1500 0    50   Input ~ 0
Rotary_B
Wire Wire Line
	6200 1500 6250 1500
Wire Wire Line
	6200 1300 6250 1300
Wire Wire Line
	5750 1400 6250 1400
$Comp
L Connector_Generic:Conn_01x08 J4
U 1 1
P 8300 4700
F 0 "J4" H 8250 4200 50  0000 L CNN
F 1 "SocketBottom" H 8050 5100 50  0000 L CNN
F 2 "Connector_PinSocket_2.54mm:PinSocket_1x08_P2.54mm_Vertical" H 8300 4700 50  0001 C CNN
F 3 "~" H 8300 4700 50  0001 C CNN
	1    8300 4700
	1    0    0    -1  
$EndComp
Text GLabel 2500 2900 2    50   Input ~ 0
Mute_button
Text GLabel 2500 2800 2    50   Input ~ 0
Alarm
$Comp
L Connector_Generic:Conn_01x08 J3
U 1 1
P 6250 4700
F 0 "J3" H 6200 4200 50  0000 L CNN
F 1 "SocketTop" H 6050 5150 50  0000 L CNN
F 2 "Connector_PinSocket_2.54mm:PinSocket_1x08_P2.54mm_Vertical" H 6250 4700 50  0001 C CNN
F 3 "~" H 6250 4700 50  0001 C CNN
	1    6250 4700
	1    0    0    -1  
$EndComp
Text GLabel 2500 3500 2    50   Input ~ 0
Rotary_A
Text GLabel 2500 3600 2    50   Input ~ 0
Rotary_B
Text GLabel 6900 1300 2    50   Input ~ 0
Switch_Encoder
Text GLabel 2500 3700 2    50   Input ~ 0
Switch_Encoder
Wire Wire Line
	2450 3500 2500 3500
Wire Wire Line
	2450 3600 2500 3600
Wire Wire Line
	2450 3700 2500 3700
Text GLabel 2500 3000 2    50   Input ~ 0
Vbat_enable
Wire Wire Line
	2500 3000 2450 3000
Text GLabel 3350 1850 0    50   Input ~ 0
Vbat_enable
$Comp
L Device:Battery_Cell BT1
U 1 1
P 3900 1800
F 0 "BT1" H 4018 1896 50  0000 L CNN
F 1 "2450 coin" H 4018 1805 50  0000 L CNN
F 2 "" V 3900 1860 50  0001 C CNN
F 3 "~" V 3900 1860 50  0001 C CNN
	1    3900 1800
	1    0    0    -1  
$EndComp
$EndSCHEMATC
